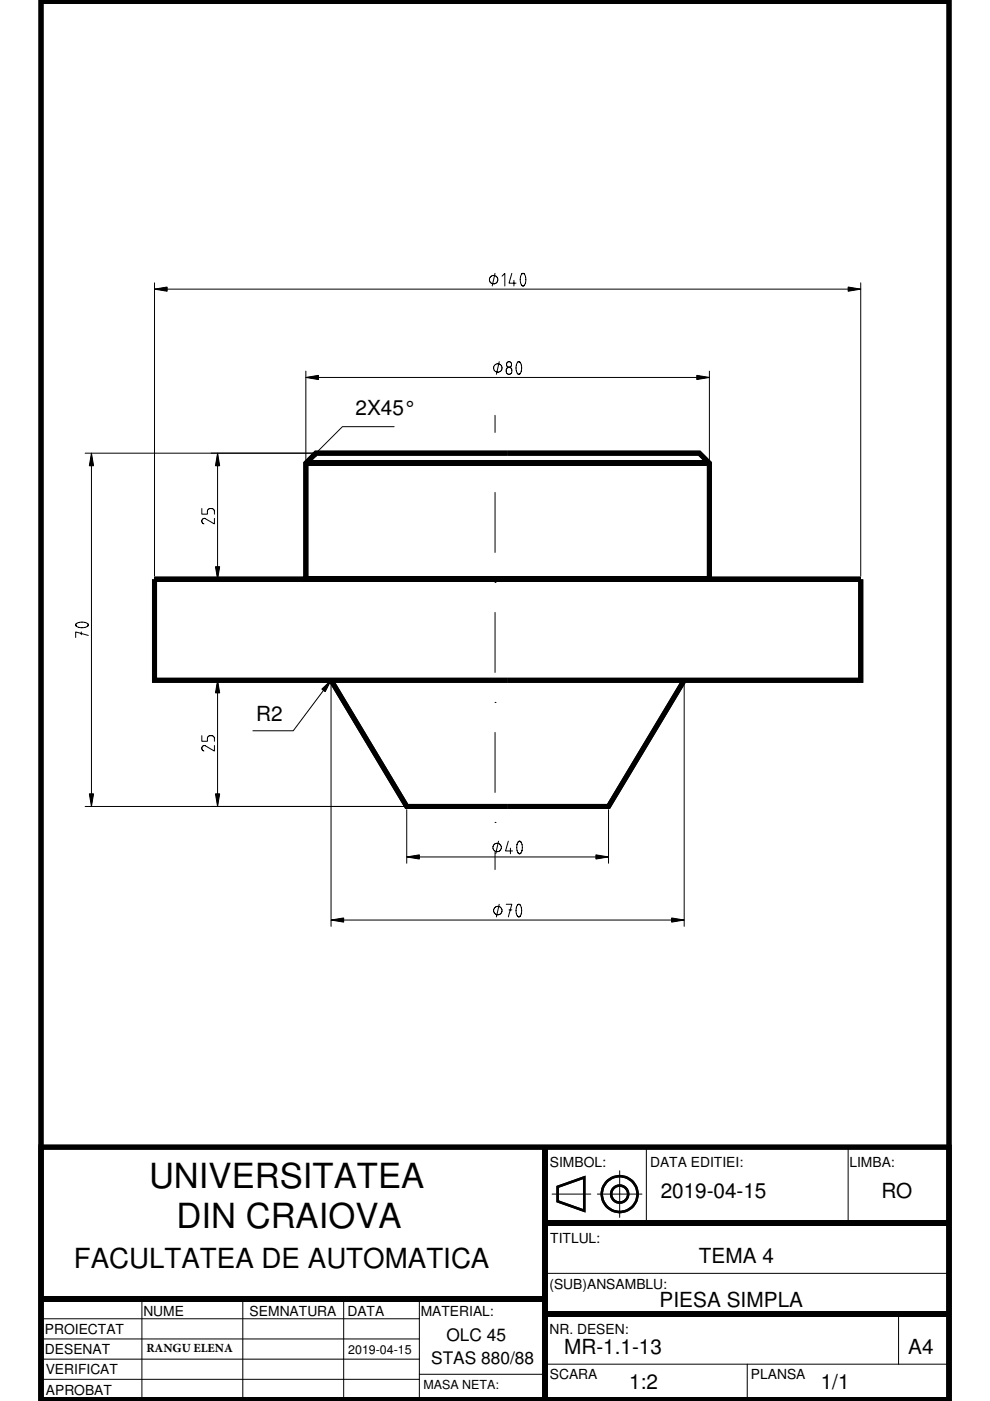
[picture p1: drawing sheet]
<svg xmlns="http://www.w3.org/2000/svg" width="210mm" height="297mm" viewBox="0 0 210 297" stroke-linecap="round" stroke-linejoin="round" font-family="sans-serif">
<g fill="#000">
<path d="M64.8 97.7h42.8v1.1h-42.8zM107.6 97.7h42.8v1.1h-42.8zM32.2 122.8h1.1v20.9h74.3v1.1h-75.4zM64.8 122.3h42.8v1.1h-42.8zM107.6 122.3h42.8v1.1h-42.8zM107.6 143.7h74.4v-20.9h1v22h-75.4zM107.6 170.5h21.1l15.9-26.5 .9 .5-16.2 27h-21.7zM69.7 144.5l1-.5 15.8 26.5h21.1v1h-21.7zM118 251.4l6.1-2.1v3.9h-.5v-3.2l-5.1 1.8v1.4h-.5zM118 253.2h.5v1.3l5.1 1.8v-3.1h.5v3.9l-6.1-2.2zM115.7 258.7h85.5v1.1h-85.5zM8.7 274.8h107v1.1h-107z"/>
<path d="M115.7 278h85.5v1.1h-85.5zM8.2 242.7h193.5v54.4h-193.5l1-.9h191.5v-52.4h-191.5v52.4l-1 .9zM8.2 -.1h193.5v297.2h-193.5l1-.9h191.5v-295.4h-191.5v295.4l-1 .9zM115.1 243.2h1.1v53.5h-1.1z"/>
<path d="M107.6 95.5h40.9l2.4 2.5v24.3h31.6v1.1h-32.6v-25l-1.9-1.8h-40.4zM150.4 122.3h32.1v1.1h-32.1z"/>
<path d="M107.6 95.5h40.9l2.4 2.5v24.3h31.6v1.1h-32.6v-25l-1.9-1.8h-40.4zM150.4 122.3h32.1v1.1h-32.1z"/>
<path d="M32.8 122.3h31.5v-24.3l2.5-2.5h40.8v1.1h-40.4l-1.8 1.8v25h-32.6zM32.8 122.3h32v1.1h-32z"/>
<path d="M32.8 122.3h31.5v-24.3l2.5-2.5h40.8v1.1h-40.4l-1.8 1.8v25h-32.6zM32.8 122.3h32v1.1h-32z"/>
<path d="M127.3 253.2h.5a3.5 3.5 0 0 0 3.6 3.5 3.5 3.5 0 0 0 3.5-3.5h.6a4.1 4.1 0 0 1-4.1 4 4.1 4.1 0 0 1-4.1-4zM128.5 250.3a4.1 4.1 0 0 1 4.4-.9 4.1 4.1 0 0 1 2.6 3.8h-.6a3.5 3.5 0 0 0-3.5-3.6 3.5 3.5 0 0 0-3.6 3.6h-.5a4.1 4.1 0 0 1 1.2-2.9z"/>
<path d="M127.3 253.2h.5a3.5 3.5 0 0 0 3.6 3.5 3.5 3.5 0 0 0 3.5-3.5h.6a4.1 4.1 0 0 1-4.1 4 4.1 4.1 0 0 1-4.1-4zM128.5 250.3a4.1 4.1 0 0 1 4.4-.9 4.1 4.1 0 0 1 2.6 3.8h-.6a3.5 3.5 0 0 0-3.5-3.6 3.5 3.5 0 0 0-3.6 3.6h-.5a4.1 4.1 0 0 1 1.2-2.9z"/>
<path d="M129.3 253.2h.5a1.54 1.54 0 0 0 1.6 1.5 1.54 1.54 0 0 0 1.5-1.5h.6a2.07 2.07 0 0 1-2.1 2 2.07 2.07 0 0 1-2.1-2zM129.9 251.7a2.07 2.07 0 0 1 2.3-.4 2.07 2.07 0 0 1 1.3 1.9h-.6a1.54 1.54 0 0 0-1.5-1.6 1.54 1.54 0 0 0-1.6 1.6h-.5l.2-.8z"/>
<path d="M129.3 253.2h.5a1.54 1.54 0 0 0 1.6 1.5 1.54 1.54 0 0 0 1.5-1.5h.6a2.07 2.07 0 0 1-2.1 2 2.07 2.07 0 0 1-2.1-2zM129.9 251.7a2.07 2.07 0 0 1 2.3-.4 2.07 2.07 0 0 1 1.3 1.9h-.6a1.54 1.54 0 0 0-1.5-1.6 1.54 1.54 0 0 0-1.6 1.6h-.5l.2-.8z"/>
</g>
<g fill="none" stroke="#000" stroke-width=".21">
<path d="M32.8 60v62.2M105 58l-.6 2.6M106.4 58.6l.6-.6v2.6M108.5 58l-.6 2h1.5M109 59.4v1.2M110.6 58.1a1.72 1.72 0 0 0 .3 2.5l.3-.1M110.6 58.1l.2-.1h.3a2.27 2.27 0 0 1 .1 2.5M110.6 58.1h.1M182.5 60v62.2M32.8 61.3h149.7M64.8 78.7v18.9M104.5 60.2h.1"/>
<path d="M105.4 78.9h.1M105.8 76.7l-.5 2.7M109.8 76.8l.4-.1a1.75 1.75 0 0 1-.2 2.7l-.2-.1a2.24 2.24 0 0 1 0-2.5zM111.2 60.5h.1M150.4 78.7v18.9M18.1 96.1h86.2M19.4 96.1v74.9M46.1 96.1v26.7M64.8 80h85.6M83.6 90.5h-11l-7.8 7.7 2.2-2.1h8.5M105 98h.1M105 88.1v3.6"/>
<path d="M42.8 107.8v1.2h1.2v-.6a.59 .59 0 0 1 .6-.6h.3a.59 .59 0 0 1 .6 .6v.6M43.2 109.9a.59 .59 0 0 0-.4 .6 .59 .59 0 0 0 .4 .6M43.3 109.9h.1M45.5 109.9v1.2l-2.2-1.2M105 104.4v12.7M16.1 132.3a1.75 1.75 0 0 1 2.6 .2v.2a1.75 1.75 0 0 1-2.6-.2zM17.2 134v.6M18.7 134.7l-2.7-.7v1.2M44.8 122.8h21.5M105 123.5h.1M105 129.8v12.8M42.8 156v1.2h1.2v-.6a.59 .59 0 0 1 .6-.6h.3a.59 .59 0 0 1 .6 .6v.6"/>
<path d="M43.2 158.1a.59 .59 0 0 0-.4 .6 .59 .59 0 0 0 .4 .5M43.3 158.1h.1M44.8 144.2h59.5M45.5 158.1v1.1l-2.2-1.1M46.1 144.2v26.8M70.2 144.2l-8 10.7h-8.6M70.2 144.9v51.5M105 148.9h.1M105 155.3v12.7M145.1 144.9v51.5M18.1 171h86.2M86.2 171.7v11.3"/>
<path d="M105 174.4h.1M105.7 178.3l-.6 2.7M107.8 178.3l-.6 2.1h1.5M108.2 179.8v1.2M109.9 178.5a1.72 1.72 0 0 0 .3 2.5l.2-.1M109.9 178.5l.2-.1h.3a2.27 2.27 0 0 1 0 2.5M109.9 178.5h.1M129 171.7v11.3M70.2 195.1h74.9M86.2 181.7h42.8M105 180.7v3.7M105.2 180.6h.1"/>
<path d="M105.4 193.9h.1M105.8 191.7l-.5 2.7M107.3 191.7h1.2l-.7 2.7M107.9 192.9h.6M109.7 191.9a1.72 1.72 0 0 0 .3 2.5l.3-.1M109.7 191.9l.5-.1a2.24 2.24 0 0 1 .1 2.4M109.7 191.9h.1M110.3 194.3h.1M110.4 180.9h.1M117.1 253.2h8.2M126.7 253.2h9.4M131.4 248.2v9.9"/>
<path d="M137 243.2v16.1M179.8 243.2v16.1M8.7 279.6h80.2M30.1 275.3v21.4M51.5 275.3v21.4M72.9 275.3v21.4M88.9 275.3v21.4M115.7 270h85.5M190.5 278.5v10.7M8.7 292.4h80.2M8.7 288.2h80.2M8.7 283.9h80.2"/>
<path d="M88.9 291.4h26.8M115.7 289.2h85.5M158.4 289.2v7.5"/>
<circle cx="104.7" cy="59.3" r=".89"/>
<circle cx="105.5" cy="78" r=".89"/>
<circle cx="107.9" cy="78.6" r=".7"/>
<circle cx="107.9" cy="77.3" r=".57"/>
<circle cx="105.4" cy="179.7" r=".89"/>
<circle cx="105.5" cy="193.1" r=".89"/>
</g>
<g fill="#000">
<path d="M32.8 61.3l2.6-.4v.8zM179.8 60.9l2.7 .4-2.7 .4zM19.4 96.1l.4 2.7h-.9zM46.1 96.1l.5 2.7h-.9zM64.8 80l2.7-.4v.9zM66.4 96l.7 .6-2.3 1.6zM147.7 79.6l2.7 .4-2.7 .5zM45.7 120.2h.9l-.5 2.6zM46.1 144.2l.5 2.7h-.9zM68.2 146.1l2-1.9-1.3 2.4zM18.9 168.3h.9l-.4 2.7zM45.7 168.3h.9l-.5 2.7z"/>
<path d="M70.2 195.1l2.7-.5v.9zM86.2 181.7l2.7-.5v.9zM126.3 181.2l2.7 .5-2.7 .4zM142.4 194.6l2.7 .5-2.7 .4z"/>
</g>
<g fill="#000" stroke="#000" stroke-width=".21">
<path d="M32.8 61.3l2.6-.4v.8zM179.8 60.9l2.7 .4-2.7 .4zM19.4 96.1l.4 2.7h-.9zM46.1 96.1l.5 2.7h-.9zM64.8 80l2.7-.4v.9zM66.4 96l.7 .6-2.3 1.6zM147.7 79.6l2.7 .4-2.7 .5zM45.7 120.2h.9l-.5 2.6zM46.1 144.2l.5 2.7h-.9zM68.2 146.1l2-1.9-1.3 2.4zM18.9 168.3h.9l-.4 2.7zM45.7 168.3h.9l-.5 2.7z"/>
<path d="M70.2 195.1l2.7-.5v.9zM86.2 181.7l2.7-.5v.9zM126.3 181.2l2.7 .5-2.7 .4zM142.4 194.6l2.7 .5-2.7 .4z"/>
</g>
<g font-size="7.3">
<text x="31.6" y="251.8">UNIVERSITATEA</text>
<text x="37.5" y="260.3">DIN CRAIOVA</text>
</g>
<text font-size="5.9" x="15.7" y="268.9">FACULTATEA DE AUTOMATICA</text>
<g font-size="4.4">
<text x="75.4" y="88.1">2X45°</text>
<text x="54.3" y="152.9">R2</text>
<text x="140.1" y="253.9">2019-04-15</text>
<text x="186.9" y="253.9">RO</text>
<text x="148.2" y="267.8">TEMA 4</text>
<text x="139.9" y="277">PIESA SIMPLA</text>
<text x="119.6" y="287.1">MR-1.1-13</text>
<text x="192.6" y="287.1">A4</text>
<text x="133.4" y="294.6">1:2</text>
<text x="174" y="294.6">1/1</text>
</g>
<g font-size="3.7">
<text x="94.7" y="284.4">OLC 45</text>
<text x="91.4" y="289.2">STAS 880/88</text>
</g>
<g font-size="2.9">
<text x="116.6" y="247.5">SIMBOL:</text>
<text x="137.8" y="247.5">DATA EDITIEI:</text>
<text x="180.1" y="247.5">LIMBA:</text>
<text x="116.7" y="263.6">TITLUL:</text>
<text x="116.5" y="273.2">(SUB)ANSAMBLU:</text>
<text x="30.4" y="279.1">NUME</text>
<text x="52.9" y="279.1">SEMNATURA</text>
<text x="73.7" y="279.1">DATA</text>
<text x="89.2" y="279.1">MATERIAL:</text>
<text x="9.5" y="282.8">PROIECTAT</text>
<text x="9.5" y="287.1">DESENAT</text>
<text x="116.5" y="282.8">NR. DESEN:</text>
<text x="9.7" y="291.4">VERIFICAT</text>
<text x="116.6" y="292.5">SCARA</text>
<text x="159.2" y="292.5">PLANSA</text>
<text x="9.7" y="295.7">APROBAT</text>
</g>
<g font-size="2.6">
<text x="31" y="286.7">RANGU ELENA</text>
<text x="73.8" y="287.1">2019-04-15</text>
<text x="89.8" y="294.6">MASA NETA:</text>
</g>
</svg>
